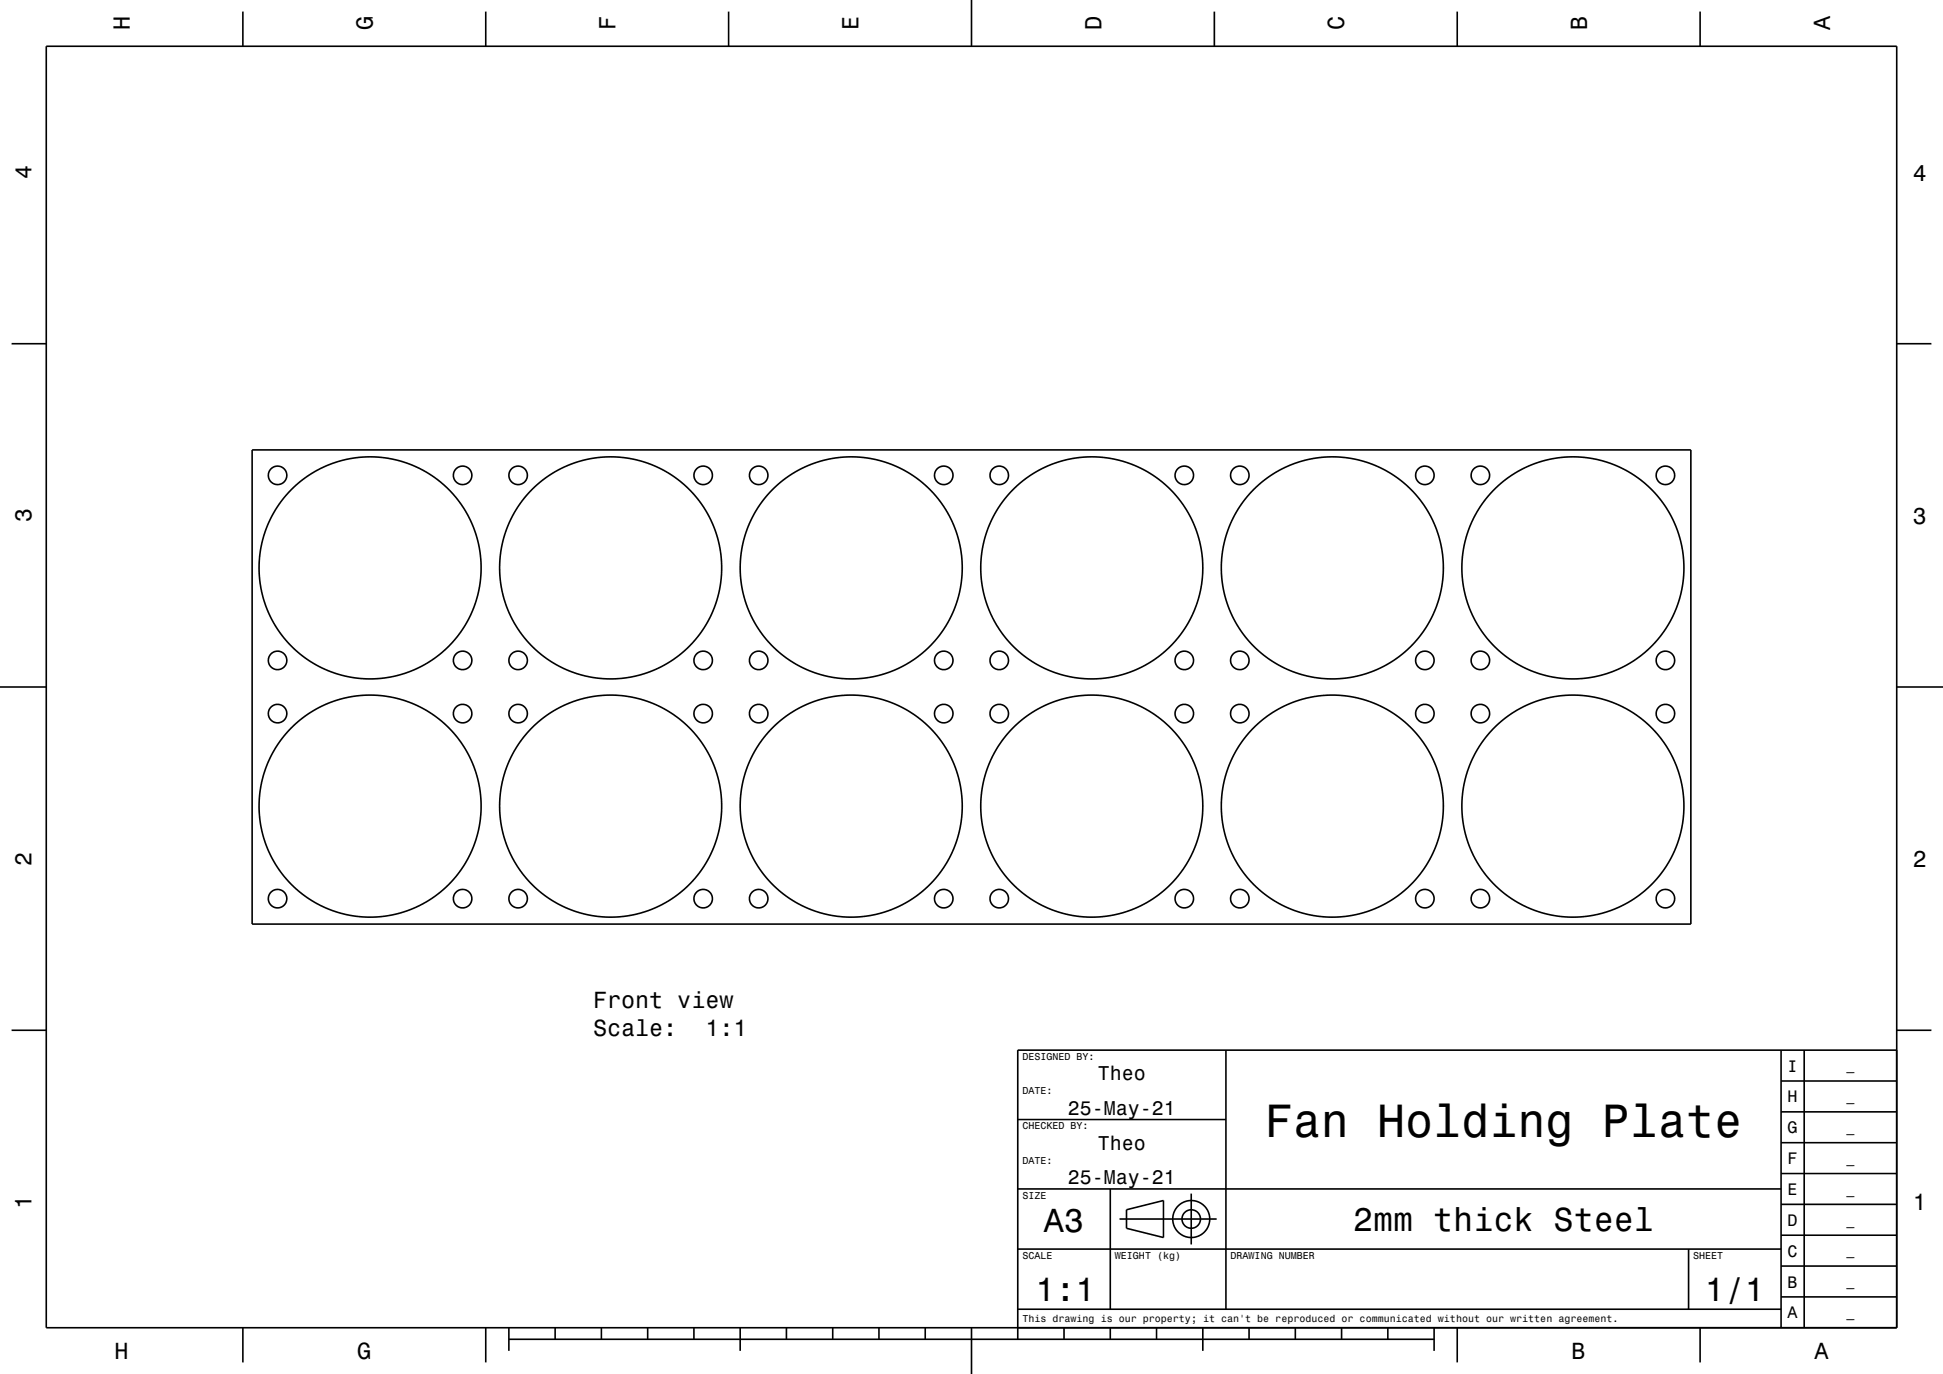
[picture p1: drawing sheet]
<svg xmlns="http://www.w3.org/2000/svg" width="420mm" height="297mm" viewBox="0 0 420 297" stroke-linecap="round" stroke-linejoin="round" font-family="sans-serif">
<g fill="none" stroke="#000" stroke-width=".35">
<path d="M10 10h400v277h-400zM52.5 2.5v7.5M105 2.5v7.5M157.5 2.5v7.5M210 0v10M262.5 2.5v7.5M315 2.5v7.5M367.5 2.5v7.5M2.5 74.3h7.5M410 74.3h7.5M54.5 97.3h311v102.4h-311zM0 148.5h10"/>
<path d="M410 148.5h10M2.5 222.7h7.5M265 227v56M385 233.7h25M385 227v60M390 227v60M410 222.7h7.5M410 227h-190v62.5M220 257h165M220 242h45M240 257v26M257.5 258v11"/>
<path d="M385 253.7h25M385 247h25M385 240.3h25M220 270h165M242 263.5h21M243.5 261.5l8-2v8l-8-2zM365 270v13M385 273.7h25M385 267h25M385 260.3h25M52.5 287v7.5M105 287v7.5"/>
<path d="M110 289.5h200M110 287v5M120 287v2.5M130 287v2.5M140 287v2.5M150 287v2.5M160 287v5M170 287v2.5M180 287v2.5M190 287v2.5M200 287v2.5M210 287v10"/>
<path d="M220 283h165M230 287v2.5M240 287v2.5M250 287v2.5M260 287v5M270 287v2.5M280 287v2.5M290 287v2.5M300 287v2.5M310 287v5M315 287v7.5M367.5 287v7.5"/>
<path d="M385 280.3h25"/>
<circle cx="60" cy="102.7" r="2"/>
<circle cx="100" cy="102.7" r="2"/>
<circle cx="112" cy="102.7" r="2"/>
<circle cx="152" cy="102.8" r="2"/>
<circle cx="164" cy="102.7" r="2"/>
<circle cx="204" cy="102.8" r="2"/>
<circle cx="216" cy="102.7" r="2"/>
<circle cx="256" cy="102.7" r="2"/>
<circle cx="268" cy="102.8" r="2"/>
<circle cx="308" cy="102.7" r="2"/>
<circle cx="320" cy="102.8" r="2"/>
<circle cx="360" cy="102.7" r="2"/>
<circle cx="80" cy="122.7" r="24"/>
<circle cx="132" cy="122.7" r="24"/>
<circle cx="184" cy="122.7" r="24"/>
<circle cx="236" cy="122.7" r="24"/>
<circle cx="288" cy="122.7" r="24"/>
<circle cx="340" cy="122.8" r="24"/>
<circle cx="60" cy="142.7" r="2"/>
<circle cx="60" cy="154.2" r="2"/>
<circle cx="100" cy="142.7" r="2"/>
<circle cx="100" cy="154.2" r="2"/>
<circle cx="112" cy="142.7" r="2"/>
<circle cx="112" cy="154.2" r="2"/>
<circle cx="152" cy="142.8" r="2"/>
<circle cx="152" cy="154.2" r="2"/>
<circle cx="164" cy="142.7" r="2"/>
<circle cx="164" cy="154.2" r="2"/>
<circle cx="204" cy="142.8" r="2"/>
<circle cx="204" cy="154.2" r="2"/>
<circle cx="216" cy="142.7" r="2"/>
<circle cx="216" cy="154.2" r="2"/>
<circle cx="256" cy="142.7" r="2"/>
<circle cx="256" cy="154.2" r="2"/>
<circle cx="268" cy="142.8" r="2"/>
<circle cx="268" cy="154.2" r="2"/>
<circle cx="308" cy="142.7" r="2"/>
<circle cx="308" cy="154.2" r="2"/>
<circle cx="320" cy="142.8" r="2"/>
<circle cx="320" cy="154.2" r="2"/>
<circle cx="360" cy="142.7" r="2"/>
<circle cx="360" cy="154.2" r="2"/>
<circle cx="80" cy="174.3" r="24"/>
<circle cx="132" cy="174.3" r="24"/>
<circle cx="184" cy="174.3" r="24"/>
<circle cx="236" cy="174.3" r="24"/>
<circle cx="288" cy="174.3" r="24"/>
<circle cx="340" cy="174.3" r="24"/>
<circle cx="60" cy="194.2" r="2"/>
<circle cx="100" cy="194.2" r="2"/>
<circle cx="112" cy="194.2" r="2"/>
<circle cx="152" cy="194.3" r="2"/>
<circle cx="164" cy="194.2" r="2"/>
<circle cx="204" cy="194.3" r="2"/>
<circle cx="216" cy="194.2" r="2"/>
<circle cx="256" cy="194.2" r="2"/>
<circle cx="268" cy="194.3" r="2"/>
<circle cx="308" cy="194.2" r="2"/>
<circle cx="320" cy="194.3" r="2"/>
<circle cx="360" cy="194.2" r="2"/>
<circle cx="257.5" cy="263.5" r="2"/>
<circle cx="257.5" cy="263.5" r="4"/>
</g>
<text font-size="10.1" x="273.4" y="245.7">Fan Holding Plate</text>
<g font-size="7.2">
<text x="225.7" y="266.3">A3</text>
<text x="292.5" y="266.1">2mm thick Steel</text>
<text x="223.8" y="281.3">1:1</text>
<text x="368.5" y="281.3">1/1</text>
</g>
<g font-size="5">
<text x="28.1" y="6.5" transform="rotate(-90 28.1 6.5)">H</text>
<text x="80.6" y="6.5" transform="rotate(-90 80.6 6.5)">G</text>
<text x="133.1" y="6.5" transform="rotate(-90 133.1 6.5)">F</text>
<text x="185.6" y="6.5" transform="rotate(-90 185.6 6.5)">E</text>
<text x="238.1" y="6.5" transform="rotate(-90 238.1 6.5)">D</text>
<text x="290.6" y="6.5" transform="rotate(-90 290.6 6.5)">C</text>
<text x="343.1" y="6.5" transform="rotate(-90 343.1 6.5)">B</text>
<text x="395.6" y="6.5" transform="rotate(-90 395.6 6.5)">A</text>
<text x="6.8" y="38.7" transform="rotate(-90 6.8 38.7)">4</text>
<text x="413.5" y="39">4</text>
<text x="6.8" y="112.9" transform="rotate(-90 6.8 112.9)">3</text>
<text x="413.5" y="113.2">3</text>
<text x="6.8" y="187.1" transform="rotate(-90 6.8 187.1)">2</text>
<text x="413.5" y="187.4">2</text>
<text x="128.2" y="217.9">Front view</text>
<text x="128.2" y="223.9">Scale:</text>
<text x="152.5" y="223.9">1:1</text>
<text x="6.8" y="261.3" transform="rotate(-90 6.8 261.3)">1</text>
<text x="413.5" y="261.6">1</text>
<text x="24.7" y="293.8">H</text>
<text x="77.2" y="293.8">G</text>
<text x="339.7" y="293.8">B</text>
<text x="392.2" y="293.8">A</text>
</g>
<g font-size="4.3">
<text x="237.3" y="233.5">Theo</text>
<text x="230.8" y="241">25-May-21</text>
<text x="237.3" y="248.5">Theo</text>
<text x="230.8" y="256">25-May-21</text>
</g>
<g font-size="3.6">
<text x="386.4" y="231.6">I</text>
<text x="386.4" y="238.3">H</text>
<text x="386.4" y="245">G</text>
<text x="386.4" y="251.6">F</text>
<text x="386.4" y="258.3">E</text>
<text x="386.4" y="265">D</text>
<text x="386.4" y="271.6">C</text>
<text x="386.4" y="278.3">B</text>
<text x="386.4" y="285">A</text>
</g>
<g font-size="2.9">
<text x="399.1" y="231.4">_</text>
<text x="399.1" y="238">_</text>
<text x="399.1" y="244.7">_</text>
<text x="399.1" y="251.4">_</text>
<text x="399.1" y="258">_</text>
<text x="399.1" y="264.7">_</text>
<text x="399.1" y="271.4">_</text>
<text x="399.1" y="278">_</text>
<text x="399.1" y="284.7">_</text>
</g>
<g font-size="2.2">
<text x="221" y="229.1">DESIGNED BY:</text>
<text x="221" y="236.6">DATE:</text>
<text x="221" y="244.1">CHECKED BY:</text>
<text x="221" y="251.6">DATE:</text>
<text x="221" y="259.1">SIZE</text>
<text x="221" y="272.1">SCALE</text>
<text x="241" y="272.1">WEIGHT (kg)</text>
<text x="266" y="272.1">DRAWING NUMBER</text>
<text x="366" y="272.1">SHEET</text>
<text x="221" y="285.8">This drawing is our property; it can't be reproduced or communicated without our written agreement.</text>
</g>
</svg>
